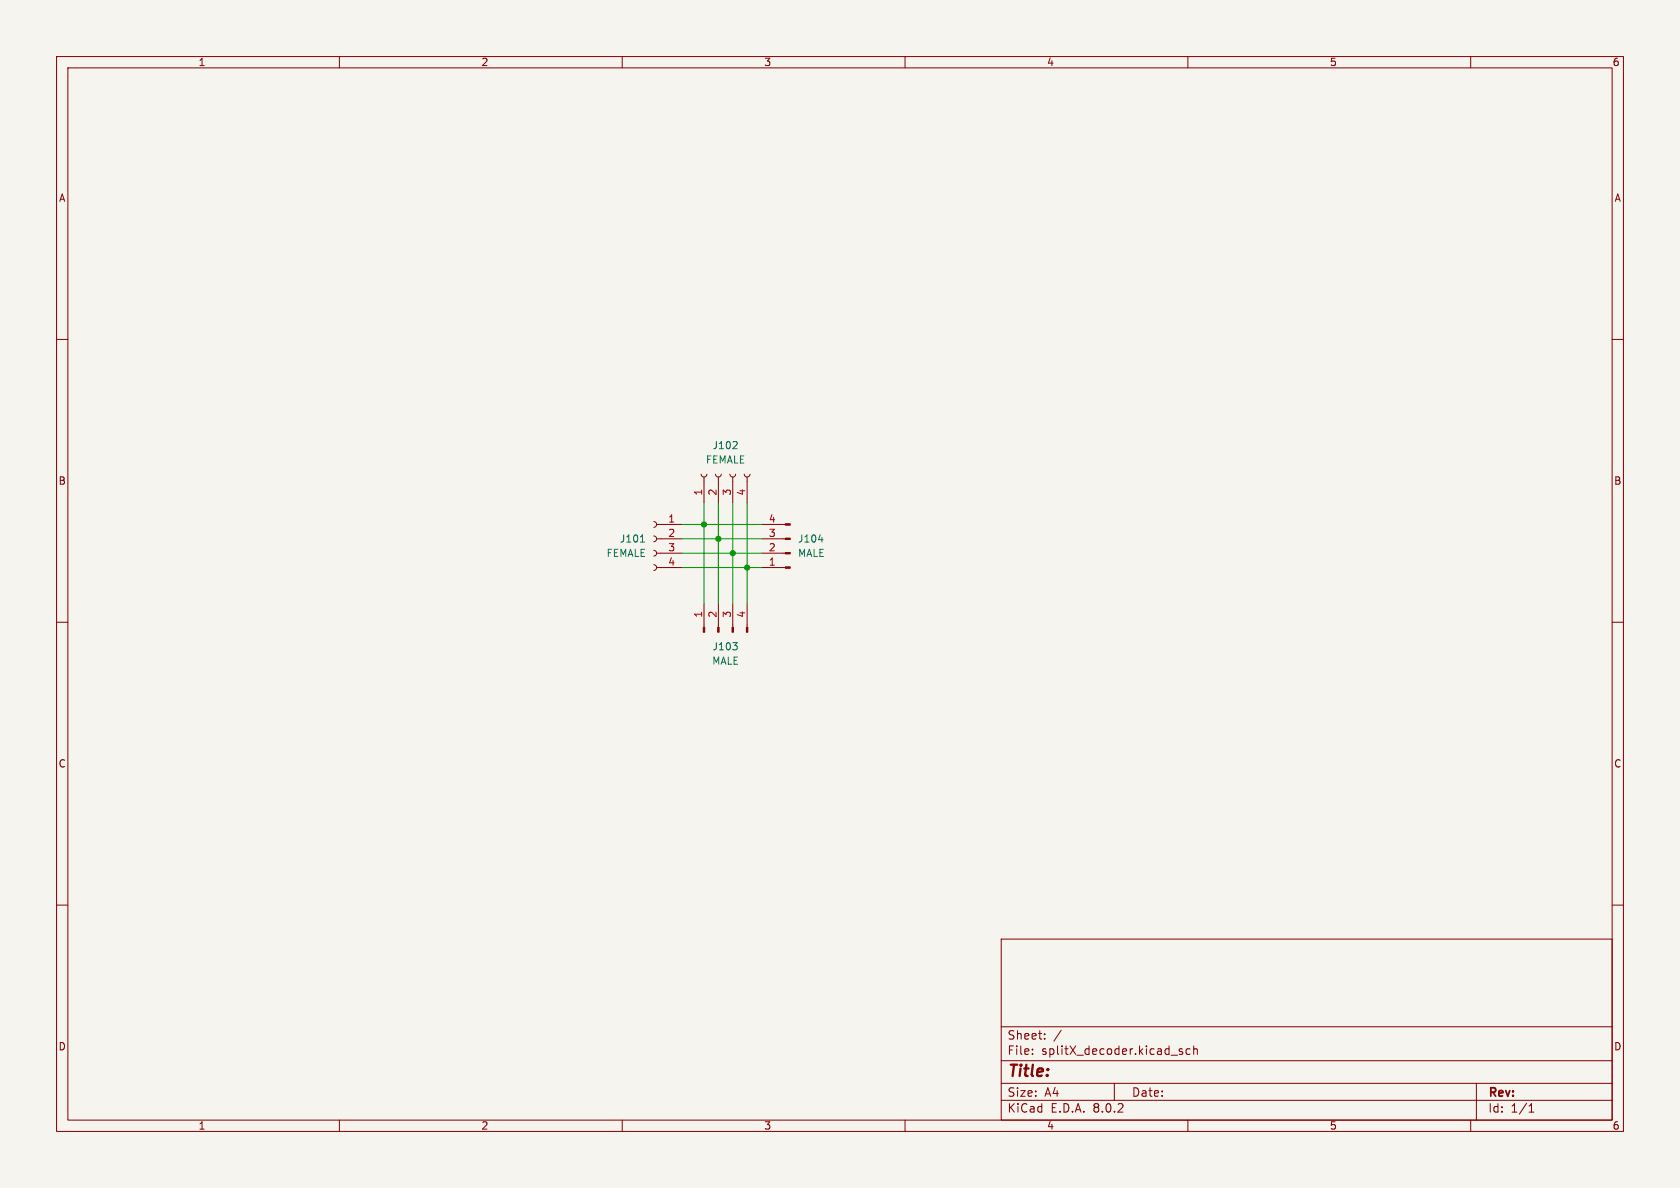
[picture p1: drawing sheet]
<svg xmlns="http://www.w3.org/2000/svg" width="297mm" height="210mm" viewBox="0 0 297 210" stroke-linecap="round" stroke-linejoin="round" font-family="sans-serif">
<path d="M0 0h297v210h-297z" fill="#f5f4ef" stroke="#f5f4ef" stroke-width=".18"/>
<g fill="none" stroke="#840000" stroke-width=".18">
<path d="M10 10h277v190h-277zM12 12h273v186h-273zM60 10v2M110 10v2M160 10v2M210 10v2M260 10v2M10 60h2M285 60h2M115.6 99.8l.3 .2 .2 .3-.2 .4-.3 .1M115.6 97.3l.3 .1 .2 .4-.2 .3-.3 .2M115.6 94.7l.3 .2 .2 .4-.2 .3-.3 .2"/>
<path d="M115.6 92.2l.3 .2 .2 .3-.2 .4-.3 .1M116.1 97.8h4.5M116.1 95.3h4.5M116.1 92.7h4.5M124 83.8l.1 .4 .4 .1 .3-.1 .2-.4M124.5 84.3v4.6M126.5 83.8l.1 .4 .4 .1 .4-.1 .1-.4M127 84.3v4.6M129 83.8l.2 .4 .3 .1 .4-.1 .1-.4M129.5 84.3v4.6M131.6 83.8l.1 .4 .4 .1 .3-.1 .2-.4M132.1 84.3v4.6"/>
<path d="M134.6 97.8h4.2M134.6 95.3h4.2M134.6 92.7h4.2M10 110h2M116.1 100.3h4.5M124.5 106.7v4.2M127 106.7v4.2M129.5 106.7v4.2M132.1 106.7v4.2M134.6 100.3h4.2M285 110h2M10 160h2"/>
<path d="M285 160h2M177 166h108v32h-108zM60 198v2M110 198v2M160 198v2M177 194.5h108M177 191.5h108M177 187.5h108M177 181.5h108M182.5 186.3v.1M182.5 185.5v.1M184.7 183.6v.1"/>
<path d="M184.7 182.8v.1M187.6 182.1l-1.3 2M197 191.5v3M209 185.5l-.3-.1-.2 .2v.2l.5 .2v.3h-.5M210 198v2M210.4 185.5l-.4-.1-.3 .3v.4l.1 .2h.6M211 185.5l.2-.1 .4 .1 .1 .9M211 184.9v1.5M260 198v2M261 191.5v6.5M270.3 196.6h.9M270.3 195.5l.4-.4v1.5"/>
</g>
<path d="M130.2 78.1l.1 .2v.3l-.8 .7h.8M113.2 95.8h.7M144.7 95.4h.8M129.5 113.6h.8l-.4 .5M130.2 114.2l.1 .1-.1 .5" fill="none" stroke="#006464" stroke-width=".18"/>
<g fill="#840000" stroke="#840000" stroke-width=".18">
<path d="M132 110.9h.2v.9h-.2z"/>
<path d="M129.4 110.9h.3v.9h-.3z"/>
<path d="M126.9 110.9h.2v.9h-.2z"/>
<path d="M124.3 110.9h.3v.9h-.3z"/>
<path d="M138.8 92.6h.9v.2h-.9z"/>
<path d="M138.8 95.1h.9v.3h-.9z"/>
<path d="M138.8 97.7h.9v.2h-.9z"/>
<path d="M138.8 100.2h.9v.3h-.9z"/>
</g>
<path d="M120.6 97.8h14M120.6 95.3h14M120.6 92.7h14M124.5 88.9v17.8M127 88.9v17.8M129.5 88.9v17.8M132.1 88.9v17.8M120.6 100.3h14" fill="none" stroke="#009600" stroke-width=".18"/>
<g fill="#009600" stroke="#009600" stroke-width=".18">
<circle cx="127" cy="95.3" r=".46"/>
<circle cx="124.5" cy="92.7" r=".46"/>
<circle cx="129.5" cy="97.8" r=".46"/>
<circle cx="132.1" cy="100.3" r=".46"/>
</g>
<text font-size="2.8" fill="#840000" x="178" y="190.9">Title:</text>
<g font-size="2.1" fill="#840000">
<text x="178" y="184">Sheet:</text>
<text x="178" y="186.7">File:</text>
<text x="184.1" y="186.7">splitX_decoder.kicad_sch</text>
<text x="178" y="196.9">KiCad</text>
<text x="178" y="194.1">Size:</text>
<text x="184.7" y="194.1">A4</text>
<text x="185.7" y="196.9">E.D.A.</text>
<text x="193.3" y="196.9">8.0.2</text>
<text x="200" y="194.1">Date:</text>
<text x="263" y="194.3">Rev:</text>
<text x="263" y="196.9">Id:</text>
<text x="267.1" y="196.9">1/1</text>
</g>
<g font-size="1.8" fill="#840000">
<text x="35" y="11.9">1</text>
<text x="85" y="11.9">2</text>
<text x="135" y="11.9">3</text>
<text x="185" y="11.9">4</text>
<text x="235" y="11.9">5</text>
<text x="285" y="11.9">6</text>
<text x="10.3" y="35.9">A</text>
<text x="285.3" y="35.9">A</text>
<text x="10.3" y="85.9">B</text>
<text x="285.3" y="85.9">B</text>
<text x="10.3" y="135.9">C</text>
<text x="285.3" y="135.9">C</text>
<text x="10.3" y="185.9">D</text>
<text x="285.3" y="185.9">D</text>
<text x="35" y="199.9">1</text>
<text x="85" y="199.9">2</text>
<text x="135" y="199.9">3</text>
<text x="185" y="199.9">4</text>
<text x="235" y="199.9">5</text>
<text x="285" y="199.9">6</text>
</g>
<g font-size="1.8" fill="#006464">
<text x="124.7" y="82.1">FEMALE</text>
<text x="125.9" y="79.6">J102</text>
<text x="107.1" y="98.7">FEMALE</text>
<text x="109.5" y="96.1">J101</text>
<text x="141" y="96.1">J104</text>
<text x="141" y="98.7">MALE</text>
<text x="125.8" y="117.7">MALE</text>
<text x="125.9" y="115.2">J103</text>
</g>
<g font-size="1.8" fill="#a90000">
<text x="124.2" y="87.7" transform="rotate(-90 124.2 87.7)">1</text>
<text x="126.7" y="87.7" transform="rotate(-90 126.7 87.7)">2</text>
<text x="129.3" y="87.7" transform="rotate(-90 129.3 87.7)">3</text>
<text x="131.8" y="87.7" transform="rotate(-90 131.8 87.7)">4</text>
<text x="118" y="92.5">1</text>
<text x="118" y="95">2</text>
<text x="135.8" y="95">3</text>
<text x="135.8" y="92.5">4</text>
<text x="118" y="97.5">3</text>
<text x="118" y="100.1">4</text>
<text x="135.8" y="100.1">1</text>
<text x="135.8" y="97.5">2</text>
<text x="124.2" y="109.3" transform="rotate(-90 124.2 109.3)">1</text>
<text x="126.7" y="109.3" transform="rotate(-90 126.7 109.3)">2</text>
<text x="129.3" y="109.3" transform="rotate(-90 129.3 109.3)">3</text>
<text x="131.8" y="109.3" transform="rotate(-90 131.8 109.3)">4</text>
</g>
</svg>
